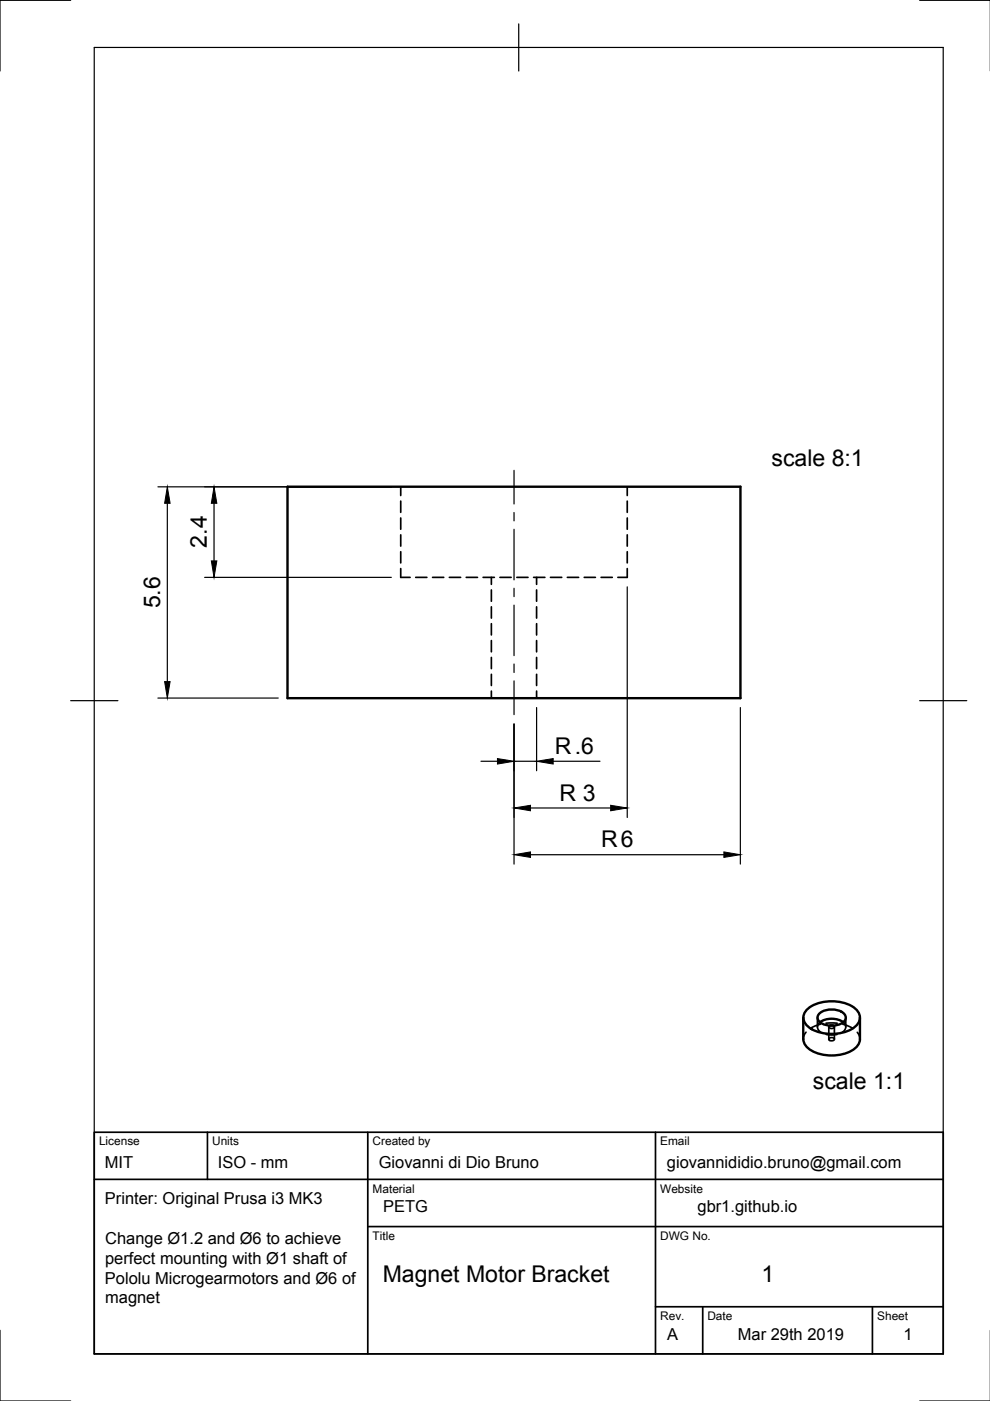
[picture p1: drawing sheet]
<svg xmlns="http://www.w3.org/2000/svg" width="210mm" height="297mm" viewBox="0 0 210 297" stroke-linecap="round" stroke-linejoin="round" font-family="sans-serif">
<!-- layer: Visible -->
<path d="M61 103.2h96v44.8h-96zM170.3 215.8v4.5a3.7 3.7 0 0 0 3 3 8.9 8.9 0 0 0 8.2-1.2l.7-1.2 .1-.6v-4.5M171.4 213.8a8.9 8.9 0 0 1 9.9 0 2.36 2.36 0 0 1 0 3.9 8.9 8.9 0 0 1-9.9 0 2.36 2.36 0 0 1 0-3.9zM173.7 214.9a4.3 4.3 0 0 1 5.2 0 1.22 1.22 0 0 1-.5 2.1 4.4 4.4 0 0 1-4.7-.4 1.13 1.13 0 0 1 0-1.7zM173.9 216.7a4.4 4.4 0 0 1 4.9 0M175.9 217.5h.9" fill="none" stroke="#000" stroke-width=".51"/>
<!-- layer: Hidden -->
<g fill="none" stroke="#000" stroke-width=".36">
<path d="M85 103.2v1.9M85 106.2v2.4M85 109.8v2.4M85 113.4v2.4M85 117v2.3M133 103.2v1.9M133 106.2v2.4M133 109.8v2.4M133 113.4v2.4M133 117v2.3M85 120.6v1.8h2M88.1 122.4h2.4"/>
<path d="M91.7 122.4h2.4M95.3 122.4h2.4M98.8 122.4h2.4M102.4 122.4h2.4M104.2 122.4v1.5M104.2 125.1v2.4M104.2 128.7v2.3M104.2 132.2v2.4M104.2 135.8v2.4M104.2 139.4v2.4M106 122.4h2.4M109.6 122.4h2.4"/>
<path d="M113.1 122.4h2.4M113.8 122.4v1.5M113.8 125.1v2.4M113.8 128.7v2.3M113.8 132.2v2.4M113.8 135.8v2.4M113.8 139.4v2.4M116.7 122.4h2.4M120.3 122.4h2.4M123.9 122.4h2.3M127.4 122.4h2.4M133 120.6v1.8h-2"/>
<path d="M104.2 143v2.3M104.2 146.5v1.5M113.8 143v2.3M113.8 146.5v1.5M170.9 218.8l-.4 .7-.2 .8M173.3 215.8v1.9M173.8 216.7a1.22 1.22 0 0 0 .2 2.1M174 217.1l-2.2 1M175.1 219.3l1.2 .1 1.2-.1M175.1 216.9h2.4M175.7 217.7v2.6M175.9 217.5h-.1a.49 .49 0 0 0 .3 .6 .49 .49 0 0 0 .6-.1 .26 .26 0 0 0 .2-.2 .26 .26 0 0 0-.2-.3"/>
<path d="M176.9 217.7v2.6M178.7 217.2l2.2 .9M178.8 216.7a1.21 1.21 0 0 1-.2 2.1M179.3 215.8v1.9M181.8 218.9l.4 .6 .1 .8M175.7 220.2a.62 .62 0 0 1 .7-.2 .62 .62 0 0 1 .5 .5 .64 .64 0 0 1-.7 .2 .64 .64 0 0 1-.5-.5z"/>
</g>
<!-- layer: Border -->
<path d="M15 .1h-15v15M20 10.1h180v276.9h-180zM110 5.1v10M195 .1h15M15 148.6h10M195 148.6h10M0 282.1v14.9h15M195 297h15" fill="none" stroke="#000" stroke-width=".25"/>
<!-- layer: Center Lines -->
<path d="M109 99.7v7.2M109 108.7v1.7M109 112.2v10.7M109 124.7v1.8M109 128.3v10.7M109 140.8v1.8M109 144.4v7.1" fill="none" stroke="#000" stroke-width=".25"/>
<!-- layer: Dimensions -->
<g fill="none" stroke="#000" stroke-width=".25">
<path d="M33.5 103.2h49.5M35.5 106.7v37.8M45.4 106.7v12.2M43.4 122.4h39.6M133 124.4v48.9M33.5 148h25.5M109 153.5v29.7M113.8 150v13.4M157 150v33.2M102 161.4h3.5M109 161.4h4.8M112.5 171.3h17"/>
<path d="M117.3 161.4h9.9M112.5 181.2h41"/>
</g>
<path d="M35.5 103.2l.6 3.5h-1.2zM45.4 103.2l.6 3.5h-1.2zM44.8 118.9h1.2l-.6 3.5zM34.9 144.5h1.2l-.6 3.5zM105.5 160.8l3.5 .6-3.5 .6zM109 171.3l3.5-.6v1.2zM113.8 161.4l3.5-.6v1.2zM129.5 170.7l3.5 .6-3.5 .6zM109 181.2l3.5-.6v1.2zM153.5 180.6l3.5 .6-3.5 .6z" fill="#000" stroke="#000" stroke-width=".21"/>
<!-- layer: TitleBlock -->
<path d="M20 240.1h180v46.9h-180zM20 250h180M44 240.1v9.9M78 240.1v46.9M139 240.1v46.9M78 260.1h122M139 277.1h61M149 277.1v9.9M185 277.1v9.9" fill="none" stroke="#000" stroke-width=".36"/>
<g font-size="4.9">
<text x="163.6" y="98.7">scale 8:1</text>
<text x="43.9" y="116.1" transform="rotate(-90 43.9 116.1)">2.4</text>
<text x="33.9" y="129" transform="rotate(-90 33.9 129)">5.6</text>
<text x="117.6" y="159.9">R.6</text>
<text x="118.6" y="169.8">R 3</text>
<text x="127.5" y="179.7">R6</text>
<text x="172.4" y="230.9">scale 1:1</text>
<text x="81.2" y="271.7">Magnet Motor Bracket</text>
<text x="161.5" y="271.7">1</text>
</g>
<g font-size="3.5">
<text x="22.2" y="247.6">MIT</text>
<text x="46.2" y="247.6">ISO - mm</text>
<text x="80.3" y="247.6">Giovanni di Dio Bruno</text>
<text x="141.4" y="247.6">giovannididio.bruno@gmail.com</text>
<text x="22.2" y="255.3">Printer: Original Prusa i3 MK3</text>
<text x="81.3" y="257">PETG</text>
<text x="147.9" y="257">gbr1.github.io</text>
<text x="22.3" y="263.7">Change Ø1.2 and Ø6 to achieve</text>
<text x="22.3" y="267.9">perfect mounting with Ø1 shaft of</text>
<text x="22.2" y="272.2">Pololu Microgearmotors and Ø6 of</text>
<text x="22.3" y="276.4">magnet</text>
<text x="141.5" y="284.2">A</text>
<text x="156.4" y="284.2">Mar 29th 2019</text>
<text x="191.6" y="284.2">1</text>
</g>
<g font-size="2.5">
<text x="21" y="242.9">License</text>
<text x="45" y="242.9">Units</text>
<text x="79" y="242.9">Created by</text>
<text x="140" y="242.9">Email</text>
<text x="79" y="252.8">Material</text>
<text x="140" y="252.8">Website</text>
<text x="79" y="262.9">Title</text>
<text x="140" y="262.9">DWG No.</text>
<text x="140" y="279.9">Rev.</text>
<text x="150" y="279.9">Date</text>
<text x="186" y="279.9">Sheet</text>
</g>
</svg>
